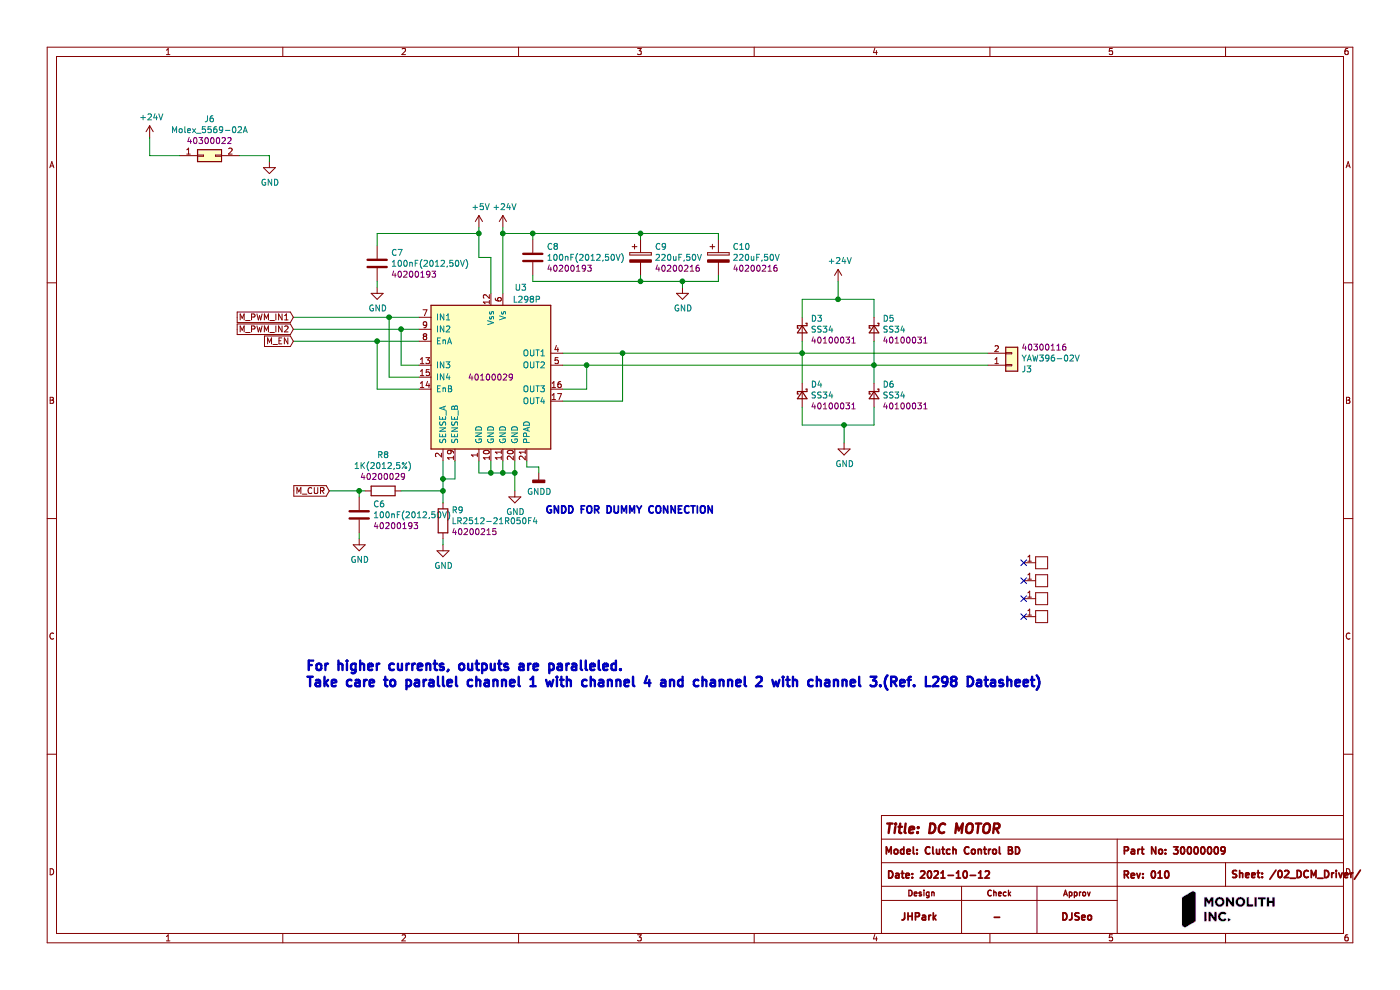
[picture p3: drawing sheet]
EESchema Schematic File Version 4
EELAYER 30 0
EELAYER END
$Descr A4 11693 8268
encoding utf-8
Sheet 3 5
Title "DC MOTOR"
Date "2021-10-12"
Rev "010"
Comp "Clutch Control BD"
Comment1 "30000009"
Comment2 "JHPark"
Comment3 "-"
Comment4 "DJSeo"
$EndDescr
Text Notes 2550 5750 0    79   ~ 16
For higher currents, outputs are paralleled. \nTake care to parallel channel 1 with channel 4 and channel 2 with channel 3.(Ref. L298 Datasheet)
Wire Wire Line
	3500 2650 3250 2650
Wire Wire Line
	3250 2650 3250 3150
Wire Wire Line
	3250 3150 3500 3150
Wire Wire Line
	3500 2750 3350 2750
Wire Wire Line
	3350 2750 3350 3050
Wire Wire Line
	3350 3050 3500 3050
Wire Wire Line
	3500 3250 3150 3250
Wire Wire Line
	3150 3250 3150 2850
Wire Wire Line
	3150 2850 3500 2850
Text GLabel 2450 2750 0    50   Input ~ 0
M_PWM_IN2
Text GLabel 2450 2650 0    50   Input ~ 0
M_PWM_IN1
Text GLabel 2450 2850 0    50   Input ~ 0
M_EN
Wire Wire Line
	2450 2850 3150 2850
Connection ~ 3150 2850
Wire Wire Line
	2450 2750 3350 2750
Connection ~ 3350 2750
Wire Wire Line
	2450 2650 3250 2650
Connection ~ 3250 2650
Wire Wire Line
	4700 2950 5200 2950
Wire Wire Line
	5200 2950 5200 3350
Wire Wire Line
	5200 3350 4700 3350
Wire Wire Line
	4700 3050 4900 3050
Wire Wire Line
	4900 3050 4900 3250
Wire Wire Line
	4900 3250 4700 3250
$Comp
L power:GND #PWR019
U 1 1
P 4300 4100
F 0 "#PWR019" H 4300 3850 50  0001 C CNN
F 1 "GND" H 4305 3927 50  0000 C CNN
F 2 "" H 4300 4100 50  0001 C CNN
F 3 "" H 4300 4100 50  0001 C CNN
	1    4300 4100
	1    0    0    -1  
$EndComp
Wire Wire Line
	4000 3850 4000 3950
Wire Wire Line
	4000 3950 4100 3950
Wire Wire Line
	4300 3950 4300 4100
Wire Wire Line
	4300 3850 4300 3950
Connection ~ 4300 3950
Wire Wire Line
	4100 3850 4100 3950
Connection ~ 4100 3950
Wire Wire Line
	4100 3950 4200 3950
Wire Wire Line
	4200 3850 4200 3950
Connection ~ 4200 3950
Wire Wire Line
	4200 3950 4300 3950
$Comp
L 9004_Resistors:LR2512-21R050F4 R9
U 1 1
P 3700 4350
F 0 "R9" H 3770 4441 50  0000 L CNN
F 1 "LR2512-21R050F4" H 3770 4350 50  0000 L CNN
F 2 "Resistor_SMD:R_2512_6332Metric" V 3630 4350 50  0001 C CNN
F 3 "~" H 3700 4350 50  0001 C CNN
F 4 "40200215" H 3770 4259 50  0000 L CNN "PartNo"
	1    3700 4350
	1    0    0    -1  
$EndComp
Wire Wire Line
	3800 3850 3800 4000
Wire Wire Line
	3800 4000 3700 4000
Connection ~ 3700 4000
Wire Wire Line
	3700 4000 3700 3850
$Comp
L power:GND #PWR016
U 1 1
P 3700 4550
F 0 "#PWR016" H 3700 4300 50  0001 C CNN
F 1 "GND" H 3705 4377 50  0000 C CNN
F 2 "" H 3700 4550 50  0001 C CNN
F 3 "" H 3700 4550 50  0001 C CNN
	1    3700 4550
	1    0    0    -1  
$EndComp
Wire Wire Line
	3700 4500 3700 4550
$Comp
L 9006_Diodes:SS34 D3
U 1 1
P 6700 2750
F 0 "D3" V 6609 2820 50  0000 L CNN
F 1 "SS34" V 6700 2820 50  0000 L CNN
F 2 "Diode_SMD:D_SMB" V 6700 2750 50  0001 C CNN
F 3 "~" V 6700 2750 50  0001 C CNN
F 4 "40100031" V 6791 2820 50  0000 L CNN "PartNo"
	1    6700 2750
	0    1    1    0   
$EndComp
$Comp
L 9006_Diodes:SS34 D4
U 1 1
P 6700 3300
F 0 "D4" V 6609 3370 50  0000 L CNN
F 1 "SS34" V 6700 3370 50  0000 L CNN
F 2 "Diode_SMD:D_SMB" V 6700 3300 50  0001 C CNN
F 3 "~" V 6700 3300 50  0001 C CNN
F 4 "40100031" V 6791 3370 50  0000 L CNN "PartNo"
	1    6700 3300
	0    1    1    0   
$EndComp
$Comp
L 9006_Diodes:SS34 D5
U 1 1
P 7300 2750
F 0 "D5" V 7209 2820 50  0000 L CNN
F 1 "SS34" V 7300 2820 50  0000 L CNN
F 2 "Diode_SMD:D_SMB" V 7300 2750 50  0001 C CNN
F 3 "~" V 7300 2750 50  0001 C CNN
F 4 "40100031" V 7391 2820 50  0000 L CNN "PartNo"
	1    7300 2750
	0    1    1    0   
$EndComp
$Comp
L 9006_Diodes:SS34 D6
U 1 1
P 7300 3300
F 0 "D6" V 7209 3370 50  0000 L CNN
F 1 "SS34" V 7300 3370 50  0000 L CNN
F 2 "Diode_SMD:D_SMB" V 7300 3300 50  0001 C CNN
F 3 "~" V 7300 3300 50  0001 C CNN
F 4 "40100031" V 7391 3370 50  0000 L CNN "PartNo"
	1    7300 3300
	0    1    1    0   
$EndComp
Wire Wire Line
	7300 3200 7300 3050
Connection ~ 7300 3050
Wire Wire Line
	7300 3050 7300 2850
$Comp
L power:GND #PWR023
U 1 1
P 7050 3700
F 0 "#PWR023" H 7050 3450 50  0001 C CNN
F 1 "GND" H 7055 3527 50  0000 C CNN
F 2 "" H 7050 3700 50  0001 C CNN
F 3 "" H 7050 3700 50  0001 C CNN
	1    7050 3700
	1    0    0    -1  
$EndComp
Wire Wire Line
	6700 3400 6700 3550
Wire Wire Line
	6700 3550 7050 3550
Wire Wire Line
	7050 3550 7050 3700
Wire Wire Line
	7300 3400 7300 3550
Wire Wire Line
	7300 3550 7050 3550
Connection ~ 7050 3550
$Comp
L power:+24V #PWR022
U 1 1
P 7000 2350
F 0 "#PWR022" H 7000 2200 50  0001 C CNN
F 1 "+24V" H 7015 2523 50  0000 C CNN
F 2 "" H 7000 2350 50  0001 C CNN
F 3 "" H 7000 2350 50  0001 C CNN
	1    7000 2350
	1    0    0    -1  
$EndComp
Wire Wire Line
	6700 2650 6700 2500
Wire Wire Line
	6700 2500 7000 2500
Wire Wire Line
	7000 2500 7000 2350
Wire Wire Line
	7000 2500 7300 2500
Wire Wire Line
	7300 2500 7300 2650
Connection ~ 7000 2500
$Comp
L power:+24V #PWR018
U 1 1
P 4200 1900
F 0 "#PWR018" H 4200 1750 50  0001 C CNN
F 1 "+24V" H 4215 2073 50  0000 C CNN
F 2 "" H 4200 1900 50  0001 C CNN
F 3 "" H 4200 1900 50  0001 C CNN
	1    4200 1900
	1    0    0    -1  
$EndComp
$Comp
L 9003_Capacitors:220uF,50V C9
U 1 1
P 5350 2150
F 0 "C9" H 5468 2241 50  0000 L CNN
F 1 "220uF,50V" H 5468 2150 50  0000 L CNN
F 2 "Capacitor_THT:CP_Radial_D10.0mm_P5.00mm" H 5388 2000 50  0001 C CNN
F 3 "~" H 5350 2150 50  0001 C CNN
F 4 "40200216" H 5468 2059 50  0000 L CNN "PartNo"
	1    5350 2150
	1    0    0    -1  
$EndComp
$Comp
L 9003_Capacitors:220uF,50V C10
U 1 1
P 6000 2150
F 0 "C10" H 6118 2241 50  0000 L CNN
F 1 "220uF,50V" H 6118 2150 50  0000 L CNN
F 2 "Capacitor_THT:CP_Radial_D10.0mm_P5.00mm" H 6038 2000 50  0001 C CNN
F 3 "~" H 6000 2150 50  0001 C CNN
F 4 "40200216" H 6118 2059 50  0000 L CNN "PartNo"
	1    6000 2150
	1    0    0    -1  
$EndComp
$Comp
L power:GND #PWR021
U 1 1
P 5700 2400
F 0 "#PWR021" H 5700 2150 50  0001 C CNN
F 1 "GND" H 5705 2227 50  0000 C CNN
F 2 "" H 5700 2400 50  0001 C CNN
F 3 "" H 5700 2400 50  0001 C CNN
	1    5700 2400
	1    0    0    -1  
$EndComp
Wire Wire Line
	5350 2300 5350 2350
Wire Wire Line
	5350 2350 5700 2350
Wire Wire Line
	5700 2350 5700 2400
Wire Wire Line
	6000 2300 6000 2350
Wire Wire Line
	6000 2350 5700 2350
Connection ~ 5700 2350
Wire Wire Line
	6000 2000 6000 1950
Wire Wire Line
	6000 1950 5350 1950
Wire Wire Line
	5350 2000 5350 1950
Connection ~ 5350 1950
$Comp
L power:+5V #PWR017
U 1 1
P 4000 1900
F 0 "#PWR017" H 4000 1750 50  0001 C CNN
F 1 "+5V" H 4015 2073 50  0000 C CNN
F 2 "" H 4000 1900 50  0001 C CNN
F 3 "" H 4000 1900 50  0001 C CNN
	1    4000 1900
	1    0    0    -1  
$EndComp
Wire Wire Line
	4000 1900 4000 1950
Wire Wire Line
	4000 2150 4100 2150
Wire Wire Line
	4100 2150 4100 2450
$Comp
L 9003_Capacitors:100nF(2012,50V) C7
U 1 1
P 3150 2200
F 0 "C7" H 3265 2291 50  0000 L CNN
F 1 "100nF(2012,50V)" H 3265 2200 50  0000 L CNN
F 2 "Capacitor_SMD:C_0805_2012Metric" H 3188 2050 50  0001 C CNN
F 3 "~" H 3150 2200 50  0001 C CNN
F 4 "40200193" H 3265 2109 50  0000 L CNN "PartNo"
	1    3150 2200
	1    0    0    -1  
$EndComp
Wire Wire Line
	3150 2050 3150 1950
Wire Wire Line
	3150 1950 4000 1950
Connection ~ 4000 1950
Wire Wire Line
	4000 1950 4000 2150
$Comp
L power:GND #PWR015
U 1 1
P 3150 2400
F 0 "#PWR015" H 3150 2150 50  0001 C CNN
F 1 "GND" H 3155 2227 50  0000 C CNN
F 2 "" H 3150 2400 50  0001 C CNN
F 3 "" H 3150 2400 50  0001 C CNN
	1    3150 2400
	1    0    0    -1  
$EndComp
Wire Wire Line
	3150 2400 3150 2350
$Comp
L 9003_Capacitors:100nF(2012,50V) C8
U 1 1
P 4450 2150
F 0 "C8" H 4565 2241 50  0000 L CNN
F 1 "100nF(2012,50V)" H 4565 2150 50  0000 L CNN
F 2 "Capacitor_SMD:C_0805_2012Metric" H 4488 2000 50  0001 C CNN
F 3 "~" H 4450 2150 50  0001 C CNN
F 4 "40200193" H 4565 2059 50  0000 L CNN "PartNo"
	1    4450 2150
	1    0    0    -1  
$EndComp
Wire Wire Line
	4900 3050 7300 3050
Connection ~ 4900 3050
Connection ~ 5200 2950
Wire Wire Line
	4200 1900 4200 1950
Wire Wire Line
	4450 2300 4450 2350
Wire Wire Line
	4450 2350 5350 2350
Connection ~ 5350 2350
Wire Wire Line
	4200 1950 4450 1950
Connection ~ 4200 1950
Wire Wire Line
	4200 1950 4200 2450
Wire Wire Line
	4450 2000 4450 1950
Connection ~ 4450 1950
Wire Wire Line
	4450 1950 5350 1950
$Comp
L 9012_MotorCtrlCs:L298P U3
U 1 1
P 4100 3150
F 0 "U3" H 4350 3900 50  0000 C CNN
F 1 "L298P" H 4400 3800 50  0000 C CNN
F 2 "Footprints:HSOP-20-1EP_11.0x15.9mm_P1.27mm_SlugDown" H 4250 3400 50  0001 C CNN
F 3 "http://www.st.com/st-web-ui/static/active/en/resource/technical/document/datasheet/CD00000240.pdf" H 4250 3400 50  0001 C CNN
F 4 "40100029" H 4100 3150 50  0000 C CNN "PartNo"
	1    4100 3150
	1    0    0    -1  
$EndComp
$Comp
L power:GNDD #PWR020
U 1 1
P 4500 3950
F 0 "#PWR020" H 4500 3700 50  0001 C CNN
F 1 "GNDD" H 4504 3795 50  0000 C CNN
F 2 "" H 4500 3950 50  0001 C CNN
F 3 "" H 4500 3950 50  0001 C CNN
	1    4500 3950
	1    0    0    -1  
$EndComp
Wire Wire Line
	4400 3850 4400 3900
Wire Wire Line
	4400 3900 4500 3900
Wire Wire Line
	4500 3900 4500 3950
$Comp
L 9018_Connectors:YAW396-02V J3
U 1 1
P 8450 3050
F 0 "J3" H 8530 3087 50  0000 L CNN
F 1 "YAW396-02V" H 8530 2996 50  0000 L CNN
F 2 "Footprints:YAW396-02V" H 8450 3050 50  0001 C CNN
F 3 "~" H 8450 3050 50  0001 C CNN
F 4 "40300116" H 8530 2905 50  0000 L CNN "PartNo"
	1    8450 3050
	1    0    0    1   
$EndComp
Wire Wire Line
	7300 3050 8250 3050
Text GLabel 2750 4100 0    50   Input ~ 0
M_CUR
Text Notes 4550 4300 0    59   ~ 12
GNDD FOR DUMMY CONNECTION
$Comp
L 9004_Resistors:1K(2012,5%) R?
U 1 1
P 3200 4100
AR Path="/61645744/6179A6DB" Ref="R?"  Part="1" 
AR Path="/616457B3/6179A6DB" Ref="R8"  Part="1" 
F 0 "R8" V 3497 4100 50  0000 C CNN
F 1 "1K(2012,5%)" V 3406 4100 50  0000 C CNN
F 2 "Resistor_SMD:R_0805_2012Metric" V 3130 4100 50  0001 C CNN
F 3 "~" H 3200 4100 50  0001 C CNN
F 4 "40200029" V 3315 4100 50  0000 C CNN "PartNo"
	1    3200 4100
	0    -1   -1   0   
$EndComp
$Comp
L 9003_Capacitors:100nF(2012,50V) C?
U 1 1
P 3000 4300
AR Path="/61645744/6179A6E2" Ref="C?"  Part="1" 
AR Path="/616457B3/6179A6E2" Ref="C6"  Part="1" 
F 0 "C6" H 3115 4391 50  0000 L CNN
F 1 "100nF(2012,50V)" H 3115 4300 50  0000 L CNN
F 2 "Capacitor_SMD:C_0805_2012Metric" H 3038 4150 50  0001 C CNN
F 3 "~" H 3000 4300 50  0001 C CNN
F 4 "40200193" H 3115 4209 50  0000 L CNN "PartNo"
	1    3000 4300
	1    0    0    -1  
$EndComp
Wire Wire Line
	3700 4000 3700 4100
Wire Wire Line
	3050 4100 3000 4100
Wire Wire Line
	3350 4100 3700 4100
Connection ~ 3700 4100
Wire Wire Line
	3700 4100 3700 4200
Wire Wire Line
	3000 4150 3000 4100
Connection ~ 3000 4100
Wire Wire Line
	3000 4100 2750 4100
$Comp
L power:GND #PWR014
U 1 1
P 3000 4500
F 0 "#PWR014" H 3000 4250 50  0001 C CNN
F 1 "GND" H 3005 4327 50  0000 C CNN
F 2 "" H 3000 4500 50  0001 C CNN
F 3 "" H 3000 4500 50  0001 C CNN
	1    3000 4500
	1    0    0    -1  
$EndComp
Wire Wire Line
	3000 4450 3000 4500
$Comp
L 9018_Connectors:Molex_5569-02A J6
U 1 1
P 1700 1300
F 0 "J6" H 1750 1607 50  0000 C CNN
F 1 "Molex_5569-02A" H 1750 1516 50  0000 C CNN
F 2 "Footprints:Molex_Mini-Fit_Jr_5569-02A1_2x01_P4.20mm_Horizontal" H 1700 1300 50  0001 C CNN
F 3 "~" H 1700 1300 50  0001 C CNN
F 4 "40300022" H 1750 1425 50  0000 C CNN "PartNo"
	1    1700 1300
	1    0    0    -1  
$EndComp
$Comp
L power:+24V #PWR0101
U 1 1
P 1250 1150
F 0 "#PWR0101" H 1250 1000 50  0001 C CNN
F 1 "+24V" H 1265 1323 50  0000 C CNN
F 2 "" H 1250 1150 50  0001 C CNN
F 3 "" H 1250 1150 50  0001 C CNN
	1    1250 1150
	1    0    0    -1  
$EndComp
Wire Wire Line
	1250 1150 1250 1300
Wire Wire Line
	1250 1300 1500 1300
$Comp
L power:GND #PWR0102
U 1 1
P 2250 1350
F 0 "#PWR0102" H 2250 1100 50  0001 C CNN
F 1 "GND" H 2255 1177 50  0000 C CNN
F 2 "" H 2250 1350 50  0001 C CNN
F 3 "" H 2250 1350 50  0001 C CNN
	1    2250 1350
	1    0    0    -1  
$EndComp
Wire Wire Line
	2250 1350 2250 1300
Wire Wire Line
	2250 1300 2000 1300
$Comp
L 9021_Miscelineous:PTH-HOLE-M3-CIRCLE H1
U 1 1
P 8650 4650
F 0 "H1" H 8350 4850 50  0001 C CNN
F 1 "PTH-HOLE-M3-CIRCLE" H 8750 4400 50  0001 C CNN
F 2 "Footprints:PTH-CIRCLE-M3" H 8650 4650 50  0001 C CNN
F 3 "" H 8650 4650 50  0001 C CNN
	1    8650 4650
	1    0    0    -1  
$EndComp
$Comp
L 9021_Miscelineous:PTH-HOLE-M3-CIRCLE H2
U 1 1
P 8650 4800
F 0 "H2" H 8350 5000 50  0001 C CNN
F 1 "PTH-HOLE-M3-CIRCLE" H 8750 4550 50  0001 C CNN
F 2 "Footprints:PTH-CIRCLE-M3" H 8650 4800 50  0001 C CNN
F 3 "" H 8650 4800 50  0001 C CNN
	1    8650 4800
	1    0    0    -1  
$EndComp
$Comp
L 9021_Miscelineous:PTH-HOLE-M3-CIRCLE H3
U 1 1
P 8650 4950
F 0 "H3" H 8350 5150 50  0001 C CNN
F 1 "PTH-HOLE-M3-CIRCLE" H 8750 4700 50  0001 C CNN
F 2 "Footprints:PTH-CIRCLE-M3" H 8650 4950 50  0001 C CNN
F 3 "" H 8650 4950 50  0001 C CNN
	1    8650 4950
	1    0    0    -1  
$EndComp
$Comp
L 9021_Miscelineous:PTH-HOLE-M3-CIRCLE H4
U 1 1
P 8650 5100
F 0 "H4" H 8350 5300 50  0001 C CNN
F 1 "PTH-HOLE-M3-CIRCLE" H 8750 4850 50  0001 C CNN
F 2 "Footprints:PTH-CIRCLE-M3" H 8650 5100 50  0001 C CNN
F 3 "" H 8650 5100 50  0001 C CNN
	1    8650 5100
	1    0    0    -1  
$EndComp
NoConn ~ 8550 5150
NoConn ~ 8550 5000
NoConn ~ 8550 4850
NoConn ~ 8550 4700
Wire Wire Line
	6700 2950 8250 2950
Wire Wire Line
	5200 2950 6700 2950
Connection ~ 6700 2950
Wire Wire Line
	6700 3200 6700 2950
Wire Wire Line
	6700 2950 6700 2850
$EndSCHEMATC
